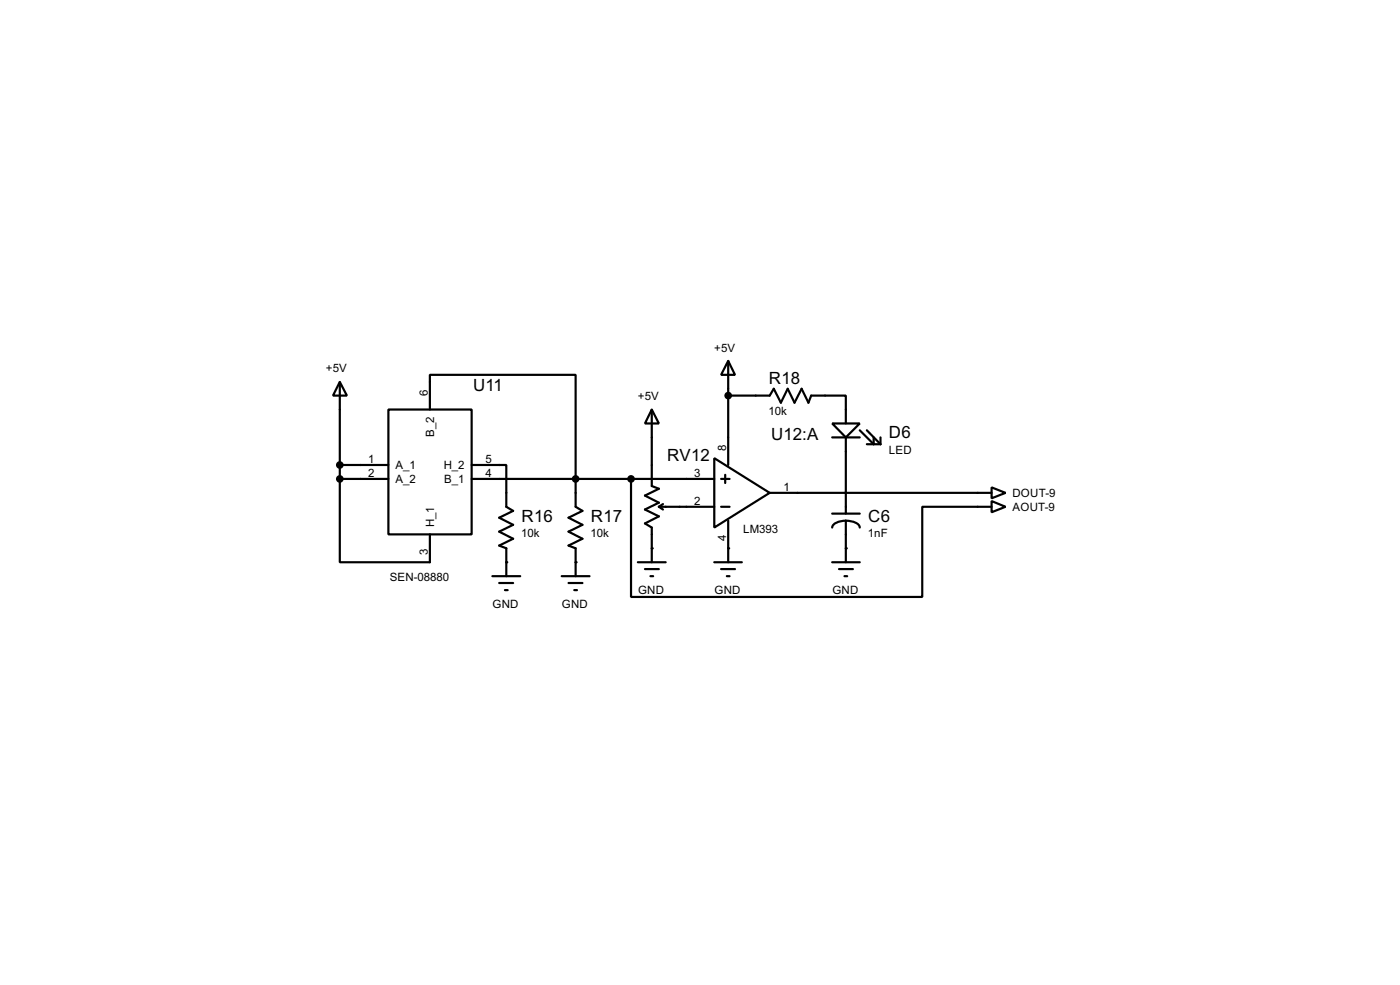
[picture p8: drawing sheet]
<svg xmlns="http://www.w3.org/2000/svg" width="256mm" height="180mm" viewBox="0 0 256 180" stroke-linecap="round" stroke-linejoin="round" font-family="sans-serif">
<g fill="none" stroke="#000" stroke-width=".4">
<path d="M62.3 69.9l1.3 2.5h-2.6zM62.3 69.9v17.8M71.2 75h15.2v22.8h-15.2zM78.8 75v-6.4h26.7v24.2l1.2 .7-2.5 1.3 2.5 1.3-2.5 1.2 2.5 1.3-2.5 1.3 1.3 .5v5.1M119.4 75l1.3 2.5h-2.5zM119.4 75v14l1.3 .5-2.5 1.2 2.5 1.3-2.5 1.3 2.5 1.2-2.5 1.3 1.2 .8v6.3M133.4 66.1l1.3 2.5h-2.6zM133.4 72.4h7.6l.8-1.2 1.3 2.5 1.2-2.5 1.3 2.5 1.3-2.5 1.2 2.5 .5-1.3h6.4v5.1M133.4 66.1v19M152.5 77.5h5l-2.5 2.6zM157.5 78.8l2.6 2.5v-1.2M158.8 78.8l2.5 2.5"/>
<path d="M62.3 87.7v15.2h16.5v-5.1M62.3 87.7h8.9M62.3 85.1h8.9M86.4 85.1h6.4v7.7l1.2 .7-2.5 1.3 2.5 1.3-2.5 1.2 2.5 1.3-2.5 1.3 1.3 .5v5.1M86.4 87.7h44.5M115.6 87.7v21.6h53.4v-16.5h12.7M120.7 92.8h10.2M120.7 92.8l.8 .5M121.5 92.3l-.8 .5M130.9 83.9l10.1 6.3-10.1 6.4zM132.1 87.7h1.6M132.1 92.8h1.6"/>
<path d="M132.9 86.9v1.5M133.4 95.3v7.6M152.5 80.1h5M152.5 94h5M155 80.1v10.1h-14M155 95.3a3.2 3.2 0 0 1 2.4 .9l.1 .4M155 95.3a2.27 2.27 0 0 0-2.5 1.3M155 95.3v7.6M158.8 81.3h2.5M161.3 80.1v1.2M181.7 89.2l2.5 1-2.5 1zM181.7 91.7l2.5 1.1-2.5 1z"/>
<path d="M181.7 90.2h-26.7v3.8M90.2 105.5h5.1M91.5 106.7h2.5M92.5 108h.5M102.9 105.5h5.1M104.2 106.7h2.5M105.2 108h.5M116.9 102.9h5.1M118.2 104.2h2.5M119.2 105.5h.5M130.9 102.9h5M132.1 104.2h2.6"/>
<path d="M133.2 105.5h.5M152.5 102.9h5M153.7 104.2h2.6M154.7 105.5h.5"/>
</g>
<g fill="#000">
<circle cx="92.8" cy="102.9" r=".2"/>
<circle cx="105.5" cy="102.9" r=".2"/>
<circle cx="119.4" cy="100.4" r=".2"/>
<circle cx="133.4" cy="100.4" r=".2"/>
<circle cx="155" cy="100.4" r=".2"/>
</g>
<g fill="#000" stroke="#000" stroke-width=".4">
<circle cx="133.4" cy="72.4" r=".5"/>
<circle cx="62.2" cy="87.7" r=".5"/>
<circle cx="62.2" cy="85.1" r=".5"/>
<circle cx="105.4" cy="87.7" r=".5"/>
<circle cx="115.6" cy="87.7" r=".5"/>
</g>
<g font-size="3.5">
<text x="86.7" y="71.6">U11</text>
<text x="140.9" y="70.4">R18</text>
<text x="141.3" y="80.5">U12:A</text>
<text x="162.9" y="80.2">D6</text>
<text x="122.2" y="84.3">RV12</text>
<text x="95.6" y="95.5">R16</text>
<text x="108.3" y="95.5">R17</text>
<text x="159.1" y="95.5">C6</text>
</g>
<g font-size="2.4">
<text x="130.9" y="64.4">+5V</text>
<text x="59.7" y="68.1">+5V</text>
<text x="78.4" y="72.4" transform="rotate(-90 78.4 72.4)">6</text>
<text x="116.9" y="73.2">+5V</text>
<text x="140.8" y="75.9">10k</text>
<text x="79.6" y="80" transform="rotate(-90 79.6 80)">B_2</text>
<text x="133" y="82.6" transform="rotate(-90 133 82.6)">8</text>
<text x="162.8" y="83.1">LED</text>
<text x="67.5" y="84.7">1</text>
<text x="67.5" y="87.3">2</text>
<text x="72.4" y="85.9">A_1</text>
<text x="72.4" y="88.5">A_2</text>
<text x="81.3" y="85.9">H_2</text>
<text x="81.4" y="88.5">B_1</text>
<text x="89" y="87.3">4</text>
<text x="89" y="84.7">5</text>
<text x="127.2" y="87.3">3</text>
<text x="143.6" y="89.8">1</text>
<text x="127.2" y="92.4">2</text>
<text x="185.5" y="91">DOUT-9</text>
<text x="185.5" y="93.6">AOUT-9</text>
<text x="78.4" y="101.5" transform="rotate(-90 78.4 101.5)">3</text>
<text x="79.6" y="96.5" transform="rotate(-90 79.6 96.5)">H_1</text>
<text x="95.5" y="98.4">10k</text>
<text x="108.2" y="98.4">10k</text>
<text x="133" y="99" transform="rotate(-90 133 99)">4</text>
<text x="136.1" y="97.5">LM393</text>
<text x="159" y="98.4">1nF</text>
<text x="71.4" y="106.4">SEN-08880</text>
<text x="90.2" y="111.3">GND</text>
<text x="102.9" y="111.3">GND</text>
<text x="116.9" y="108.8">GND</text>
<text x="130.9" y="108.8">GND</text>
<text x="152.5" y="108.8">GND</text>
</g>
</svg>
